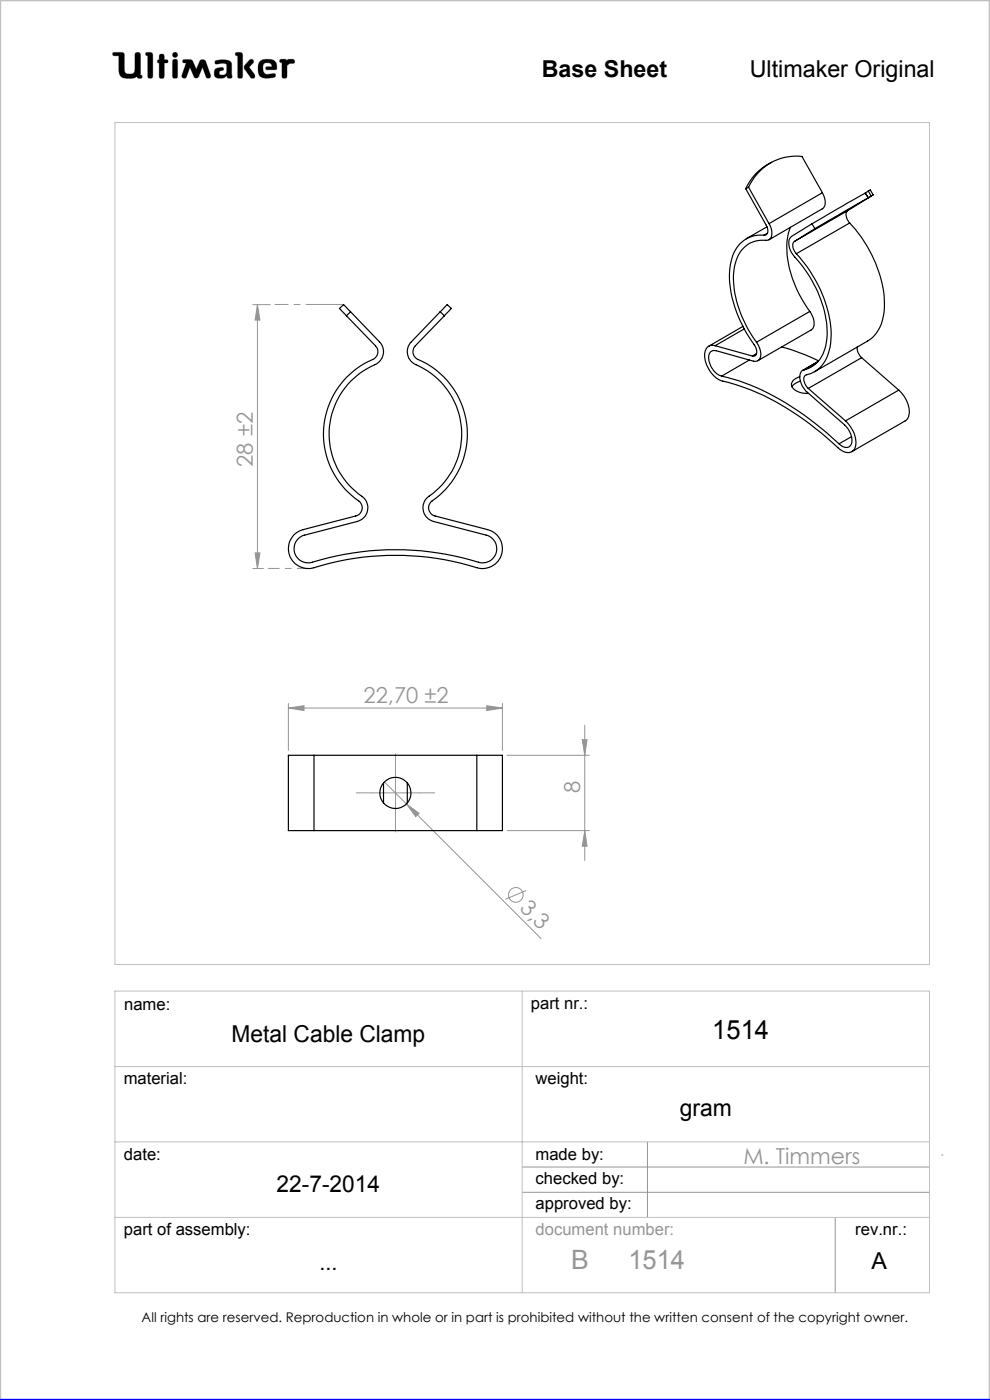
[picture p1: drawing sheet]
<svg xmlns="http://www.w3.org/2000/svg" width="210mm" height="297mm" viewBox="0 0 210 297" stroke-linecap="round" stroke-linejoin="round" font-family="sans-serif">
<g fill="none" stroke="#c0c0c0" stroke-width=".21">
<path d="M24 11.1h1.9l.4 .3 .1 3.2a.89 .89 0 0 0 1.1 1.1h.5a.85 .85 0 0 0 .6-1.1l.1-3.3a.77 .77 0 0 1 1 0l.1 4.6 .3 .1a.39 .39 0 0 1-.3 .6l-.6-.1-.1-.3a3.6 3.6 0 0 1-3.3 .1l-.5-.9-.1-3.6h-1a.39 .39 0 0 1-.3-.2 .39 .39 0 0 1 .1-.5zM31 11.1l1.2 .1 .2 .4-.1 4.8a.6 .6 0 0 1-.6 .2 .6 .6 0 0 1-.4-.5v-4.3l-.4-.1zM33.8 12.7v-1.1a.6 .6 0 0 1 .7-.1 .6 .6 0 0 1 .4 .5v.7h.6a.37 .37 0 0 1 0 .6l-.6 .1-.1 3.1a.6 .6 0 0 1-.6 .1 .6 .6 0 0 1-.4-.5v-2.7M33.8 12.7h.1M33.8 13.4h.1M33.8 15.7h.1M33.8 12.7h-.3l-.1 .3v.2l.4 .2M36.7 11.3l.4-.2 .4 .2 .2 .3-.2 .4-.4 .2-.4-.2-.1-.4zM36.8 12.6h.3l.5 .2v3.6a.6 .6 0 0 1-.6 .2 .6 .6 0 0 1-.4-.5v-3zM38.9 12.7l1.4-.1 .4 .2 .9 1.9 .7-1.6a.73 .73 0 0 1 .7-.5 .73 .73 0 0 1 .7 .5l1 2.8a.52 .52 0 0 1-.4 .7 .52 .52 0 0 1-.6-.3l-.7-2-1 2.1-.4 .2-.4-.2-.9-2.1-.7 2a.52 .52 0 0 1-.7 .3 .52 .52 0 0 1-.3-.7l.9-2.5-.7-.2zM42.1 16.3h.1M45.6 12.9a3.7 3.7 0 0 1 3.4 .3l.1 .5 .1 2.7a.64 .64 0 0 1-1-.2l-.1-.1a1.93 1.93 0 0 1-2.5 .2 1.32 1.32 0 0 1 .4-1.8 1.11 1.11 0 0 1 1.4 .1v.3a.73 .73 0 0 0-.9 .8 .98 .98 0 0 0 1.4 0l.2-.6-.1-1.5a2.59 2.59 0 0 0-2 0l-.4-.2z"/>
<path d="M50 11.1l1.3 .1 .2 .4-.1 4.8a.57 .57 0 0 1-.6 .2 .57 .57 0 0 1-.4-.5v-4.3l-.4-.1zM52.9 12.8l.4-.2 .4 .1 .1 .4-1 1.1 1.2 1.6 .1 .5-.2 .3h-.6l-1.2-1.7a.83 .83 0 0 1-.2-1.1zM55 13.3a2.62 2.62 0 0 1 3.5-.1l.2 1.1-.1 .5h-2l-.2-.1v-.5l1.3-.1-.2-.5a1.24 1.24 0 0 0-1.6 .1 1.82 1.82 0 0 0 .4 2l.5 .1 1.5-.2 .1 .1v.6a3.8 3.8 0 0 1-3.3-.1 3.2 3.2 0 0 1-.1-2.9zM56.6 14.8h.1M59.4 12.6h1.2l.3 .3a1.21 1.21 0 0 1 1.5-.2v.7l-.9 .1-.6 .4-.1 2.5a.6 .6 0 0 1-.6 .2 .6 .6 0 0 1-.4-.5v-2.8l-.5-.2zM24.4 26h172.8v178.6h-172.8zM24.4 210.3h172.8v63.9h-172.8zM110.8 210.3v63.9M24.4 226.3h172.8M24.4 242.2h172.8M24.4 258.3h172.8"/>
</g>
<path d="M72.9 64.6h-14.6" fill="none" stroke="#959595" stroke-width=".21" stroke-dasharray="15.2 1.3 1.3 1.3" stroke-dashoffset="7.3"/>
<path d="M65.4 120.6h-8.5" fill="none" stroke="#959595" stroke-width=".21" stroke-dasharray="15.2 1.3 1.3 1.3" stroke-dashoffset="12.9"/>
<g fill="none" stroke="#959595" stroke-width=".21">
<path d="M53.6 64.6h3.7M54.6 64.6v56M54.6 64.6l.5 3.3h-1zM54.1 117.3h1l-.5 3.3zM53.6 120.6h2.3M61.2 150.2l3.3-.5v1zM61.2 149.2v10M61.2 150.2h45.4M103.3 149.7l3.3 .5-3.3 .5zM106.6 149.2v10M123.5 156.9h1l-.5 3.3zM124 153.9v28.7"/>
<path d="M78.9 168.2h10M81.5 165.9l4.7 4.7M83.9 163.2v10M86.2 170.6l2.7 1.9-.7 .7zM86.2 170.6l28.6 28.5M107.6 176.2h17.4M107.6 160.2h17.4M124 176.2l.5 3.3h-1zM111.6 188.9l-4.4 1.9M110.8 247.6h86.4M110.8 252.9h86.4M137.3 242.2v16.1"/>
<path d="M177.2 258.3v15.9M199.7 245h.3"/>
<circle cx="109.4" cy="189.8" r="1.57"/>
</g>
<path d="M0 297v-297h210v297" fill="none" stroke="#c0c0c0" stroke-width=".5"/>
<path d="M0 297h210" fill="none" stroke="#00f" stroke-width=".5"/>
<path d="M45.7 12.9l-.1 .5 .2 .2 1.2-.2 .9 .1 .2 .3-.1 1.4a.84 .84 0 0 1-.6 .7 .84 .84 0 0 1-.9-.3l.1-.4 .4-.2a.36 .36 0 0 0 .4-.4 .36 .36 0 0 0-.4-.3 1.23 1.23 0 0 0-1.6 1 1.07 1.07 0 0 0 .3 1.1 1.07 1.07 0 0 0 1.1 .2h.6l.3-.2a.28 .28 0 0 1 .4-.3 .28 .28 0 0 1 .2 .4 .57 .57 0 0 0 .6 .2 .57 .57 0 0 0 .3-.6l-.1-2.4a1.23 1.23 0 0 0-1.5-1zM50 11.1v.6l.4 .1v4.6l.3 .2h.5l.3-.3v-4.8l-.4-.4zM53 12.7l-1.2 1.3v.5l1.4 2 .6 .1 .2-.2v-.6l-1.2-1.6 1-.9v-.4l-.4-.3zM55.2 12.9a2.9 2.9 0 0 0 .1 3.4l.5 .2 1 .1 1.4-.2 .3-.2-.1-.5-.2-.1-1.4 .2-.6-.2-.3-.4-.1-.5a.99 .99 0 0 1 .7-1.3 .99 .99 0 0 1 1.2 .7l-1.2 .1-.2 .4 .3 .2h1.5a.51 .51 0 0 0 .6-.1 .51 .51 0 0 0 0-.6 1.62 1.62 0 0 0-2-1.5l-1.1 .1zM59.4 12.6l-.1 .6 .5 .1v3l.2 .3h.6l.3-.4v-2.3l.6-.4 .9-.1 .1-.5-.3-.3h-1l-.3 .3-.4-.3zM36.7 12.7l-.1 .3v3.4l.2 .2h.7l.2-.3v-3.4l-.2-.3zM36.6 11.6a.56 .56 0 0 0 1.1 0 .56 .56 0 0 0-1.1 0zM33.8 11.6v1.1l-.4 .2v.4l.4 .1v2.9l.2 .3h.5l.4-.4v-2.8l.7-.1 .1-.4-.3-.2h-.5v-.8l-.2-.4h-.6zM31 11.1l-.1 .6 .4 .1v4.5l.3 .3h.5l.3-.5v-4.7l-.4-.3zM38.8 12.7v.5l.7 .2-.9 2.5 .1 .6 .5 .1 .3-.2 .8-2.1 .9 2.1 .3 .2h.3l.3-.2 .9-2.1 .7 2.1 .6 .2 .4-.2v-.5l-1-2.8-.3-.4h-.7l-.3 .2-.8 1.8-.9-1.9-.4-.2zM24 11.2v.6h1.2v2.7a1.76 1.76 0 0 0 2.2 2.1h.9l.8-.4 .3 .4h.6l.2-.2-.1-.4-.3-.1v-4.4l-.4-.4h-.5l-.3 .4v3.4a.81 .81 0 0 1-1.1 .8h-.1a.86 .86 0 0 1-1-1.1l-.1-3.3-.4-.2z" fill-rule="evenodd" fill="#000"/>
<path d="M78.9 168.2h-3.3M83.9 163.2v-3.3M83.9 173.2v3.3M88.9 168.2h3.3" fill="none" stroke="#959595" stroke-width=".21" stroke-dasharray="15.2 1.3 1.3 1.3"/>
<g fill="#959595">
<path d="M86.2 170.6l2.7 1.9-.7 .7z"/>
<path d="M54.6 64.6l.5 3.3h-1zM54.1 117.3h1l-.5 3.3z"/>
<path d="M61.2 150.2l3.3-.5v1zM103.3 149.7l3.3 .5-3.3 .5z"/>
<path d="M124 176.2l.5 3.3h-1zM123.5 156.9h1l-.5 3.3z"/>
</g>
<g fill="none" stroke="#000" stroke-width=".25">
<path d="M158.8 39.7a11 11 0 0 1 11.3-6.5l4.3 7.7M158.8 39.7l-.6 .3M158.8 39.7l4.3 7.7M163.7 34.4a11.4 11.4 0 0 0-5.5 5.6M158.2 40l4.3 7.8a1.36 1.36 0 0 1-.2 2.1h-.2M162.1 49.9a6.4 6.4 0 0 0-7 5.6 21.5 21.5 0 0 0 2.9 14.5l2 3.1a1.81 1.81 0 0 1 .2 2.4h-.6M162.7 48.1l-4.4 2.6M162.8 49.5l-.7 .4M163.1 47.4a2.89 2.89 0 0 1 .2 3.3l-.4 .2a6.2 6.2 0 0 0-6.3 3.2 13.8 13.8 0 0 0-.4 9.8 27.6 27.6 0 0 0 4.3 8.7M167.6 48.2a17 17 0 0 0 1.1 12.4l1.2 2.4 1.9 3.1M168.5 51.2a1.89 1.89 0 0 0 .4 2.6M168.9 53.8a26.6 26.6 0 0 1 7.4 17.7 8.6 8.6 0 0 1-3.2 7.2l-1.5 .7a1.22 1.22 0 0 0-1.1 .7 1.22 1.22 0 0 0 .2 1.3l.8 1"/>
<path d="M172.2 47.5l-4.3 2.7a2.65 2.65 0 0 0 0 3.3l.2 .4a26.1 26.1 0 0 1 7.4 16.8 8.4 8.4 0 0 1-3 6.9l-.9 .5-1 .4M172.2 47.5l.7 1M172.9 48.5l-4.4 2.7M174.4 40.9a2.79 2.79 0 0 1 .1 3.4l-11.4 6.6M174.4 40.9l-11.3 6.5M179.8 44.7a1.86 1.86 0 0 0 .4 2.6M179.8 44.7l-11.3 6.5M180.2 47.3a26.4 26.4 0 0 1 7.4 17.7 8.3 8.3 0 0 1-3.6 7.4l-11.2 6.5M180.2 47.3l-11.3 6.5M183.6 41l-11.4 6.5M183.6 41l.6 1M184.2 42l-11.3 6.5"/>
<path d="M184.2 42l-4.4 2.7M184.2 40.5l-.6 .5M184.2 40.5l.6 1.1M184.2 40.5l.4-.2 .6 1M184.8 41.6l-.6 .4M185.2 41.3l-.4 .3M185.2 41.3l-1 .7M73.5 67l6.2 6.4a1.78 1.78 0 0 1-.6 2.9 17.2 17.2 0 0 0-2.8 30.1 1.81 1.81 0 0 1-.8 3.1l-11.2 2.9a4.2 4.2 0 0 0-3 5.2 4.2 4.2 0 0 0 5.3 2.8 59 59 0 0 1 35.4 .2 4.2 4.2 0 0 0 4.5-3.5 4.2 4.2 0 0 0-3.1-4.7l-11.1-2.9a1.79 1.79 0 0 1-1.4-1.4 1.79 1.79 0 0 1 .8-1.8 17.2 17.2 0 0 0-3.3-30.2 1.79 1.79 0 0 1-.3-2.7l6.2-6.4M74.4 66.1l6.1 6.4a2.99 2.99 0 0 1-1 4.9 16 16 0 0 0-2.5 28.1 3 3 0 0 1-1.2 5.1l-11.2 2.9a2.99 2.99 0 0 0-2.1 3.7 2.99 2.99 0 0 0 3.8 2.1 60.6 60.6 0 0 1 36 .1 2.99 2.99 0 0 0 3-2.6 2.99 2.99 0 0 0-2.2-3.3l-11.1-2.9a3 3 0 0 1-2.2-2.3 3 3 0 0 1 1.2-3 16 16 0 0 0-3.2-28.1 3 3 0 0 1-.6-4.7l6.2-6.4M74.4 66.1l-1.5-1.5-.9 .8 1.5 1.6M74.4 66.1l-.9 .9M93.4 66.1l1.5-1.5 .8 .8-1.4 1.6"/>
<path d="M93.4 66.1l.9 .9M151.7 73.3a1.72 1.72 0 0 0-2.2 2.1 6.1 6.1 0 0 0 3.8 5.5 52.2 52.2 0 0 1 22 11.9l2.4 2.2a2.41 2.41 0 0 0 3.2 .6 3.7 3.7 0 0 0 0-4.2l-.7-1.1-.8-1M151.7 73.3l7.9 2.2M153.1 79.8a53.5 53.5 0 0 1 22.4 12.2l2.5 2.2M157.6 69.2l-7.2 4.2M157.9 69.8l-6.2 3.5M159 76.4l-5.9 3.4M160.5 72.6a3.3 3.3 0 0 1 .5 3.8l-.5 .2h-.7l-7.9-2.2a1.24 1.24 0 0 0-1.6 1.5 4.4 4.4 0 0 0 2.8 3.9M160.5 75l-.9 .5M165.8 73.6l4.7 1.6 3.1 1.3M169.7 79.9l-.4 .1a1.48 1.48 0 0 0-1.3 1 1.48 1.48 0 0 0 .4 1.5l1.2 .7 1.9 .3M170.6 78.5a1.79 1.79 0 0 0-.8 2.4l.5 1.1 .7 1 8.1 7.1a4.2 4.2 0 0 1 1.5 4.2 1.4 1.4 0 0 1-2.3 .1l-.3-.2"/>
<path d="M171.8 66.1a3.1 3.1 0 0 1 .5 3.7l-11.5 6.7M171.8 66.1l-11.3 6.5M173.5 76.8l-2.9 1.7M173.6 76.7l-3.3 1.9M181.8 73.6a2.73 2.73 0 0 0 1 2.3M182.8 75.9l-11.3 6.5M182.8 75.9l7.8 6.9M169.8 80.9l-1.3 .6-.5 .6M171.5 82.4l7.9 6.9M180.6 92.6l-2.6 1.6M190.6 82.8a6.1 6.1 0 0 1 2.1 5.6l-.6 .9-11.4 6.5M190.6 82.8l-11.2 6.5"/>
<path d="M66.6 160.2h-5.4v16h5.4M66.6 160.2h34.5M66.6 176.2h34.5M66.6 160.2v16M81.4 166.1v4.3M86.4 166.1v4.2M101.1 160.2h5.5v16h-5.5M101.1 160.2v16"/>
<circle cx="83.9" cy="168.2" r="3.3"/>
</g>
<text font-size="5.6" x="151.1" y="220.5">1514</text>
<g font-size="5.6" fill="#959595">
<text x="121.1" y="269.2">B</text>
<text x="133.3" y="269.2">1514</text>
</g>
<g font-size="4.9">
<text x="114.9" y="16.4">Base Sheet</text>
<text x="159" y="16.4">Ultimaker Original</text>
<text x="49.1" y="221">Metal Cable Clamp</text>
<text x="144.2" y="236.8">gram</text>
<text x="58.7" y="252.8">22-7-2014</text>
<text x="67.8" y="269.4">...</text>
<text x="184.9" y="269.2">A</text>
</g>
<g font-size="4.7" fill="#959595">
<text x="53.6" y="99" transform="rotate(-90 53.6 99)">28 ±2</text>
<text x="77.1" y="149.2">22,70 ±2</text>
<text x="123" y="168.1" transform="rotate(-90 123 168.1)">8</text>
<text x="110" y="192.9" transform="rotate(45 110 192.9)">3,3</text>
<text x="157.7" y="246.9">M. Timmers</text>
</g>
<g font-size="3.5">
<text x="26.3" y="214.2">name:</text>
<text x="112.6" y="214.1">part nr.:</text>
<text x="26.2" y="230">material:</text>
<text x="113.6" y="230">weight:</text>
<text x="26.3" y="246.1">date:</text>
<text x="113.6" y="246.1">made by:</text>
<text x="113.6" y="251.1">checked by:</text>
<text x="113.6" y="256.4">approved by:</text>
<text x="26.3" y="262.1">part of assembly:</text>
<text x="181.4" y="262">rev.nr.:</text>
</g>
<text font-size="3.5" fill="#959595" x="113.6" y="261.9">document number:</text>
<text font-size="2.8" x="30" y="280.4">All rights are reserved. Reproduction in whole or in part is prohibited without the written consent of the copyright owner.</text>
</svg>
